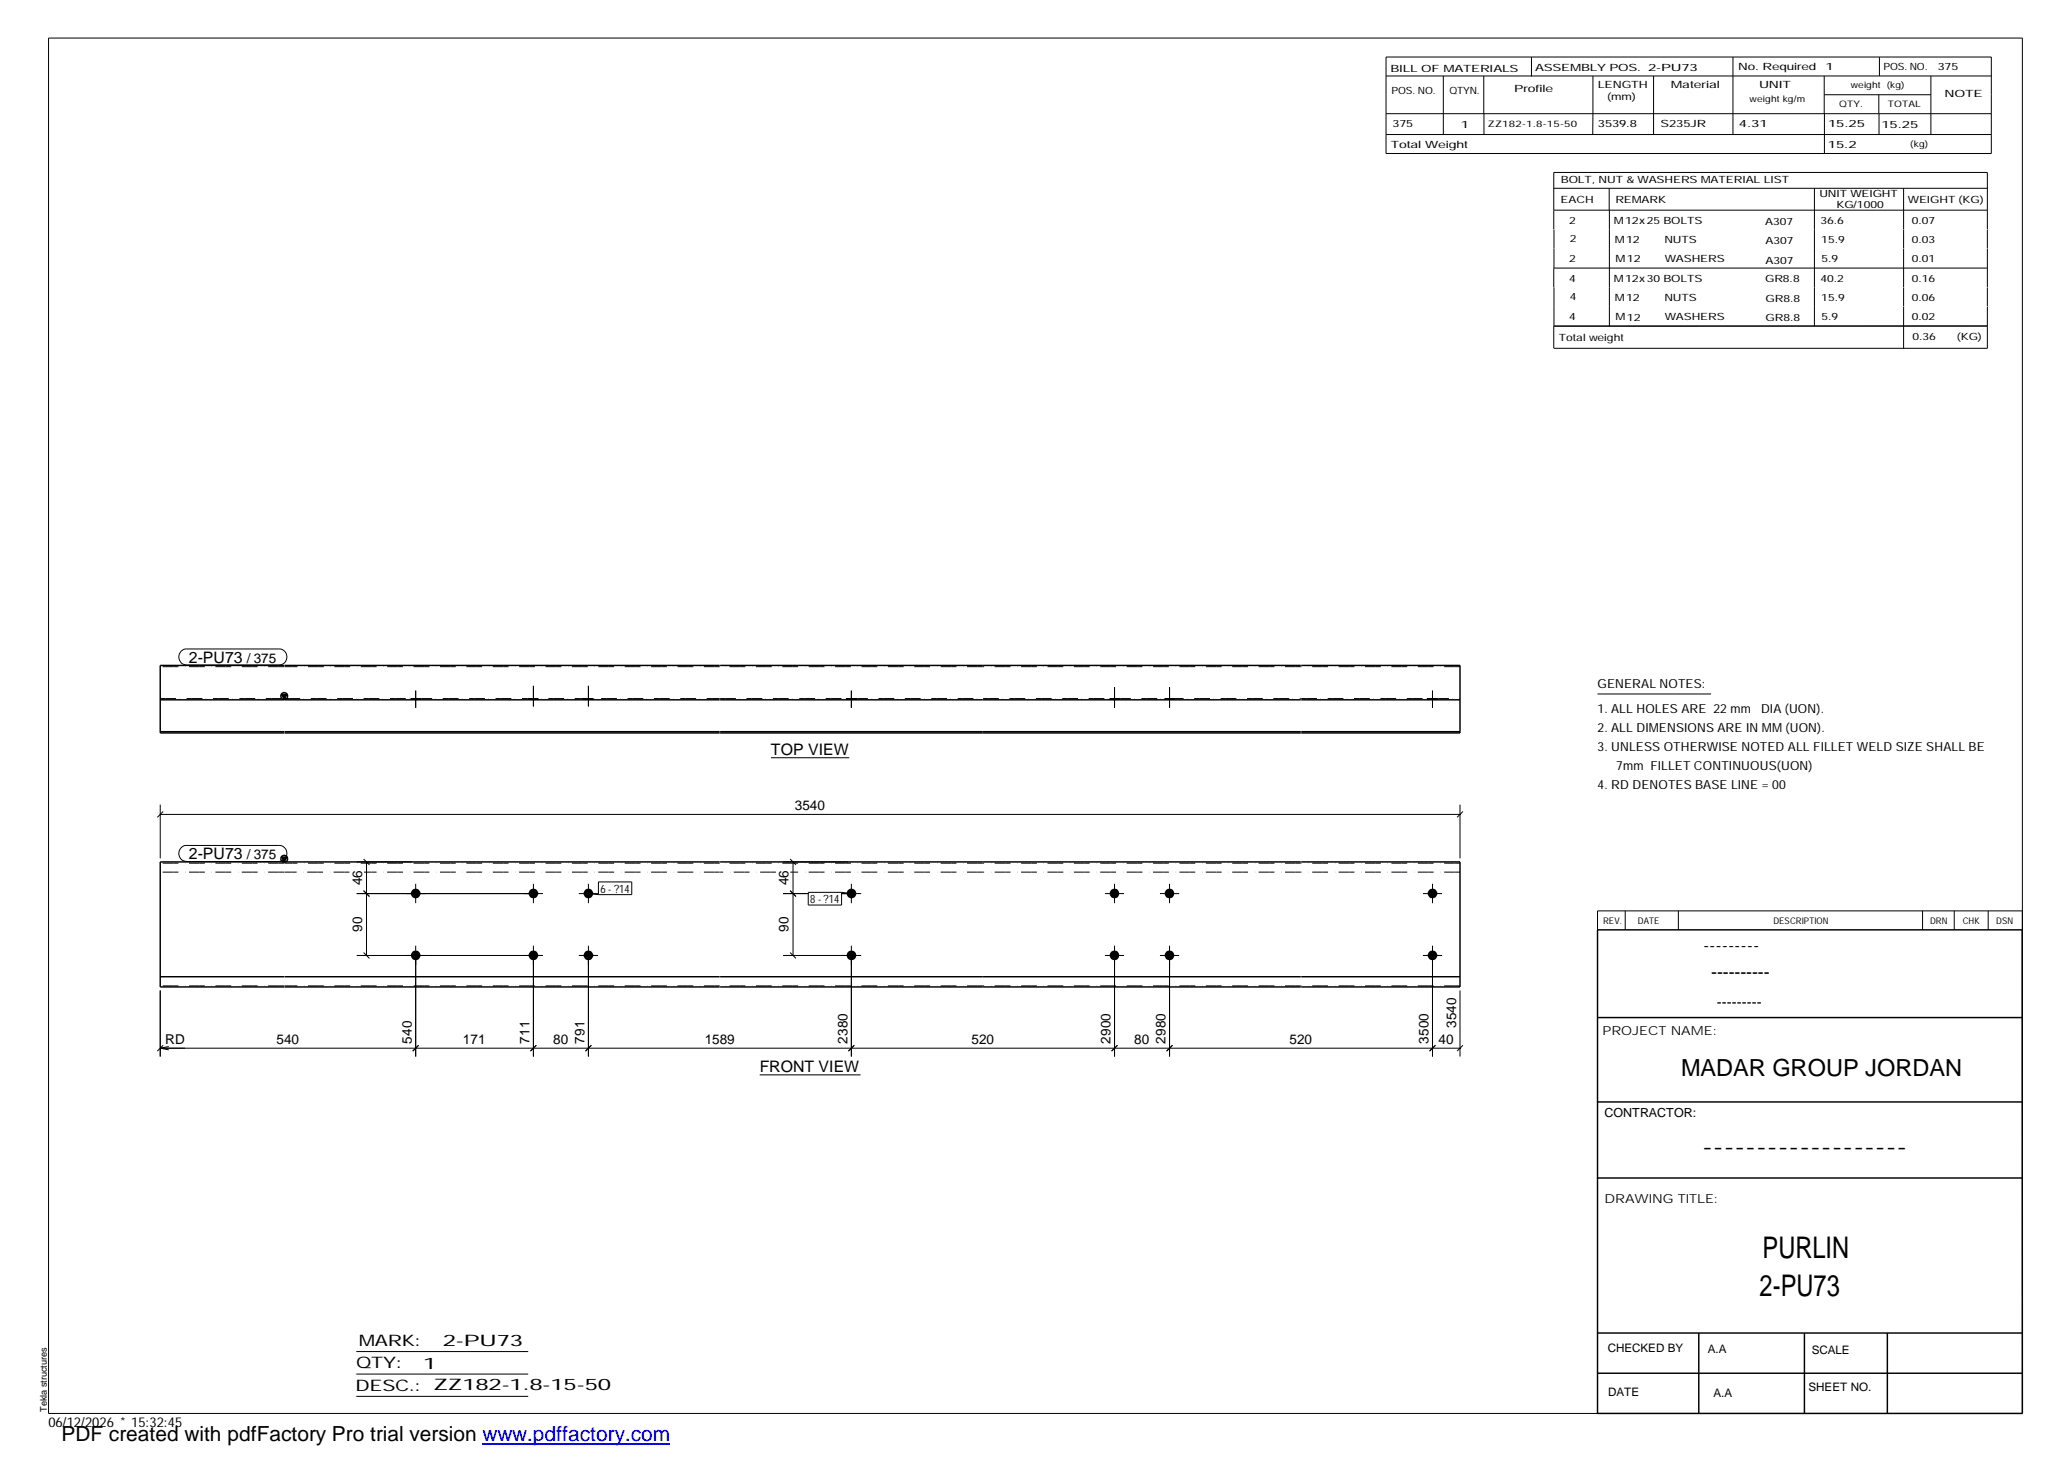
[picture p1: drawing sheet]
<svg xmlns="http://www.w3.org/2000/svg" width="420mm" height="297mm" viewBox="0 0 420 297" stroke-linecap="round" stroke-linejoin="round" font-family="sans-serif">
<g fill="#000">
<path d="M57.2 141.1h1.1l-.6 1zM57.2 174.1h1.1l-.6 1z"/>
<path d="M83.5 141.9h1.9v.3h-1.9z" fill-rule="evenodd"/>
<path d="M83.5 141.9h1.9v.3h-1.9z" fill-rule="evenodd"/>
<path d="M107.4 141.9h1.9v.3h-1.9z" fill-rule="evenodd"/>
<path d="M107.4 141.9h1.9v.3h-1.9z" fill-rule="evenodd"/>
<path d="M118.6 141.9h1.9v.3h-1.9z" fill-rule="evenodd"/>
<path d="M118.6 141.9h1.9v.3h-1.9z" fill-rule="evenodd"/>
<path d="M172 141.9h2v.3h-2z" fill-rule="evenodd"/>
<path d="M172 141.9h2v.3h-2z" fill-rule="evenodd"/>
<path d="M225.5 141.9h1.9v.3h-1.9z" fill-rule="evenodd"/>
<path d="M225.5 141.9h1.9v.3h-1.9z" fill-rule="evenodd"/>
<path d="M236.6 141.9h2v.3h-2z" fill-rule="evenodd"/>
<path d="M236.6 141.9h2v.3h-2z" fill-rule="evenodd"/>
<path d="M290.1 141.9h1.9v.3h-1.9z" fill-rule="evenodd"/>
<path d="M290.1 141.9h1.9v.3h-1.9z" fill-rule="evenodd"/>
<circle cx="84.4" cy="194.1" r=".98"/>
<circle cx="84.4" cy="181.5" r=".97"/>
<circle cx="108.4" cy="194.1" r=".98"/>
<circle cx="108.4" cy="181.5" r=".97"/>
<circle cx="119.5" cy="194.1" r=".98"/>
<circle cx="119.5" cy="181.5" r=".97"/>
<circle cx="173" cy="194.1" r=".98"/>
<circle cx="173" cy="181.5" r=".98"/>
<circle cx="226.4" cy="194.1" r=".98"/>
<circle cx="226.4" cy="181.5" r=".98"/>
<circle cx="237.6" cy="194.1" r=".98"/>
<circle cx="237.6" cy="181.5" r=".98"/>
<circle cx="291" cy="194.1" r=".98"/>
<circle cx="291" cy="181.5" r=".97"/>
</g>
<g fill="none" stroke="#000" stroke-width=".2">
<path d="M9.9 7.7h401v279.5h-401zM281.6 11.6h123v19.6h-123zM281.6 15.4h123M293.2 15.4v11.9M301.5 15.4v7.7M311.1 11.6v3.9M323.6 15.4v11.9M336 15.4v11.9M352.1 11.6v15.7M370.6 15.4v7.7M370.7 19.2h21.6M381.7 19.2v3.9"/>
<path d="M381.8 11.6v3.8M392.3 15.4v11.9M281.6 23.1h123M281.6 27.3h123M301.5 23.1v4.2M315.7 38.3h88.1M326.9 38.3v4.4M368.6 38.3v27.9M370.7 23.1v8.1M381.8 23.1v4.2M386.8 38.3v8.3M315.7 42.7h88.1"/>
<path d="M315.7 46.6v-11.6h88.1v11.6M315.7 54.5v3.9M315.7 54.5h88.1M315.7 46.6v7.9M315.7 58.4v7.8M327 42.7v23.5M386.8 46.6v3.9M386.8 50.6v7.7M386.8 58.4v3.9M403.8 46.6v3.9M403.8 50.6v7.7M403.8 58.4v3.9"/>
<path d="M386.8 62.3v8.5M403.8 62.3v8.5h-88.1M403.8 66.2h-88.1v4.5M36.8 132.3a1.4 1.4 0 0 1 1.2-.4h18.6a1.63 1.63 0 0 1 1.7 1.6 1.63 1.63 0 0 1-1.7 1.6h-18.6a1.65 1.65 0 0 1-1.5-1 1.65 1.65 0 0 1 .3-1.8zM108.4 139.3v4.2M119.5 139.3v4.2M226.4 139.6v4.2M237.6 139.6v4.2M83.5 141.9v.3M84.5 140.3v3.5M85.4 141.9v.3M107.4 141.9v.3"/>
<path d="M109.3 141.9v.3M118.6 141.9v.3M120.5 141.9v.3M156.6 154h16M172 141.9v.3M173 140.3v3.5M174 141.9v.3M225.5 141.9v.3M227.4 141.9v.3M236.6 141.9v.3M238.6 141.9v.3M290.1 141.9v.3"/>
<path d="M291 140.3v3.5M292 141.9v.3M324.6 141h23M32.6 165.5h264M32.6 163.5v10.9M33.1 164.9l-1.1 1.2M36.8 172.2a1.4 1.4 0 0 1 1.2-.4h18.6a1.63 1.63 0 0 1 1.7 1.6 1.63 1.63 0 0 1-1.7 1.6h-18.6a1.65 1.65 0 0 1-1.5-1 1.65 1.65 0 0 1 .3-1.8zM72.5 175.1h11.2M73.9 174.5l1.2 1.2M74.5 175.1v19M84.5 179.6v3.9M108.4 179.6v3.9"/>
<path d="M119.5 179.6v3.9M121.6 179.2h6.8v2.6h-6.8zM159.1 175.1h13.2M160.5 174.5l1.2 1.2M161.1 175.1v19M173 179.6v3.9M226.4 179.6v3.9M237.6 179.6v3.9M291 179.6v3.9M296.6 163.5v10.9M297.2 164.9l-1.2 1.2M72.5 194.1h37.8"/>
<path d="M72.5 181.6h37.8M73.9 193.5l1.2 1.2M73.9 181l1.2 1.1M84.5 192.1v22.6M108.4 192.1v22.6M117.6 194.1h3.9M117.6 181.6h3.9M119.5 192.1v22.6M119.5 181.6l2.1 .2M159.1 194.1h15.9M159.1 181.6h5.2M160.5 193.5l1.2 1.2"/>
<path d="M160.5 181l1.2 1.1M164.2 181.3h6.8v2.6h-6.8zM170.9 181.6h4.1M171 181.3l2 .3M173 192.1v22.6M224.5 194.1h3.9M224.5 181.6h3.9M226.4 192.1v22.6M235.7 194.1h3.9M235.7 181.6h3.9M237.6 192.1v22.6M289.1 194.1h3.9"/>
<path d="M289.1 181.6h3.9M291 192.1v22.6M330.2 185.1v3.8M341 185.1v3.8M390.6 185.1v3.8M397 185.1v3.8M403.9 185.1v3.8M410.9 185.1h-86.3v3.8M32.6 201.2v13.5M32.6 213h264M32.6 213l1.7 .3M33.1 212.4l-1.1 1.2"/>
<path d="M34.3 212.6l-1.7 .4M85 212.4l-1.1 1.2M109 212.4l-1.2 1.2M120.1 212.4l-1.1 1.2M154.3 218.4h20.5M173.6 212.4l-1.2 1.2M227 212.4l-1.2 1.2M238.2 212.4l-1.2 1.2M291.6 212.4l-1.2 1.2M296.6 201.2v13.5M297.2 212.4l-1.2 1.2M72.4 274.6h34.9"/>
<path d="M72.4 279.2h34.9M72.4 283.7h34.9"/>
</g>
<g fill="none" stroke="#000" stroke-width=".3">
<path d="M57.7 135.2h-25.1v13.7h25.1M57.8 135.2h88.4M146.3 135.2h118M264.4 135.2h32.2v13.7h-32.2M32.6 148.7h25.1M32.6 142.2h25.1M57.2 141.1h1.1l-.6 1zM57.8 148.9h88.4M57.8 148.7h88.4M57.8 142.2h88.4M146.3 148.9h118M146.3 148.7h118"/>
<path d="M146.3 142.2h118M264.4 148.7h32.2M264.4 142.2h32.2M57.2 174.1h1.1l-.6 1zM57.7 175.1h-25.1v25.4h25.1M57.8 175.1h88.4M146.3 175.1h118M264.4 175.1h32.2v25.4h-32.2M32.6 198.4h25.1M57.8 198.4h88.4M146.3 198.4h118M264.4 198.4h32.2"/>
<path d="M324.6 188.9h86.2l.1 98.3h-86.3zM57.8 200.5h88.4M146.3 200.5h118M324.6 206.7h86.3M324.6 239.3h86.3M324.6 223.9h86.3M324.6 270.8h86.3M324.6 279h86.3M345.1 270.8v16.4M366.6 270.8v16.4M383.5 270.8v16.4"/>
<circle cx="57.8" cy="141.4" r=".7"/>
<circle cx="57.8" cy="174.5" r=".7"/>
</g>
<g fill="none" stroke="#000" stroke-width=".2" stroke-dasharray="1.1 0 2.1 .7 0 1.4" stroke-linecap="butt">
<path d="M57.7 135.5h-25.1M146.2 135.5h-88.4M199.7 135.5h-53.4M264.3 135.5h-64.6M296.6 135.5h-32.2M32.6 141.9h25.1M57.8 141.9h88.4M146.3 141.9h53.4M199.7 141.9h64.6M264.4 141.9h32.2M57.7 177.2h-25.1M57.7 175.4h-25.1"/>
<path d="M71 177.2h-13.2M146.2 177.2h-72.2M146.2 175.4h-88.4M157.6 177.2h-11.3M199.7 177.2h-39.1M199.7 175.4h-53.4M264.3 177.2h-64.6M264.3 175.4h-64.6M296.6 177.2h-32.2M296.6 175.4h-32.2M57.7 200.3h-25.1M146.2 200.3h-88.4"/>
<path d="M199.7 200.3h-53.4M264.3 200.3h-64.6M296.6 200.3h-32.2"/>
</g>
<path d="M98 293.3h38.2" fill="none" stroke="#00f" stroke-width=".3"/>
<g font-size="6.1">
<text x="358.1" y="255.5">PURLIN</text>
<text x="357.5" y="263.3">2-PU73</text>
</g>
<text font-size="4.8" x="341.5" y="218.6">MADAR GROUP JORDAN</text>
<text font-size="4.2" x="12.5" y="292.7">PDF created with pdfFactory Pro trial version www.pdffactory.com</text>
<g font-size="3.6">
<text x="346.1" y="193.2">---------</text>
<text x="347.7" y="198.6">----------</text>
<text x="345.8" y="234.2">-------------------</text>
</g>
<g font-size="3.2">
<text x="38.4" y="134.7">2-PU73</text>
<text x="156.6" y="153.4">TOP VIEW</text>
<text x="38.4" y="174.6">2-PU73</text>
<text x="154.3" y="217.9">FRONT VIEW</text>
<text x="72.9" y="273.5">MARK:</text>
<text x="90" y="273.5">2-PU73</text>
<text x="72.4" y="278">QTY:</text>
<text x="86" y="278.1">1</text>
<text x="72.2" y="282.6">DESC.:</text>
<text x="88.1" y="282.4">ZZ182-1.8-15-50</text>
</g>
<text font-size="3" x="348.8" y="204.5">---------</text>
<g font-size="2.8">
<text x="50.2" y="134.7">/ 375</text>
<text x="161.5" y="164.5">3540</text>
<text x="50.2" y="174.6">/ 375</text>
<text x="73.6" y="179.9" transform="rotate(-90 73.6 179.9)">46</text>
<text x="160.2" y="179.9" transform="rotate(-90 160.2 179.9)">46</text>
<text x="73.6" y="189.4" transform="rotate(-90 73.6 189.4)">90</text>
<text x="160.2" y="189.4" transform="rotate(-90 160.2 189.4)">90</text>
<text x="295.8" y="208.9" transform="rotate(-90 295.8 208.9)">3540</text>
<text x="33.6" y="212.1">RD</text>
<text x="56.2" y="212">540</text>
<text x="83.7" y="212.1" transform="rotate(-90 83.7 212.1)">540</text>
<text x="94.1" y="212">171</text>
<text x="107.6" y="212.1" transform="rotate(-90 107.6 212.1)">711</text>
<text x="112.4" y="212">80</text>
<text x="118.7" y="212.1" transform="rotate(-90 118.7 212.1)">791</text>
<text x="143.2" y="212">1589</text>
<text x="172.2" y="212.1" transform="rotate(-90 172.2 212.1)">2380</text>
<text x="197.4" y="212">520</text>
<text x="225.6" y="212.1" transform="rotate(-90 225.6 212.1)">2900</text>
<text x="230.5" y="212">80</text>
<text x="236.8" y="212.1" transform="rotate(-90 236.8 212.1)">2980</text>
<text x="262" y="212">520</text>
<text x="290.2" y="212.1" transform="rotate(-90 290.2 212.1)">3500</text>
<text x="292.3" y="212">40</text>
<text x="9.8" y="290">06/12/2026 * 15:32:45</text>
</g>
<g font-size="2.5">
<text x="324.6" y="139.9">GENERAL NOTES:</text>
<text x="324.6" y="148.7">2. ALL DIMENSIONS ARE IN MM (UON).</text>
<text x="324.6" y="144.9">1. ALL HOLES ARE 22 mm</text>
<text x="357.8" y="144.9">DIA (UON).</text>
<text x="324.6" y="152.5">3. UNLESS OTHERWISE NOTED ALL FILLET WELD SIZE SHALL BE</text>
<text x="324.6" y="160.2">4. RD DENOTES BASE LINE = 00</text>
<text x="328.4" y="156.4">7mm FILLET CONTINUOUS(UON)</text>
<text x="325.6" y="210.3">PROJECT NAME:</text>
<text x="326" y="226.9">CONTRACTOR:</text>
<text x="326" y="244.4">DRAWING TITLE:</text>
</g>
<g font-size="2.4">
<text x="326.7" y="274.7">CHECKED BY</text>
<text x="347" y="275">A.A</text>
<text x="368.1" y="275.1">SCALE</text>
<text x="326.7" y="283.6">DATE</text>
<text x="348.1" y="283.9">A.A</text>
<text x="367.5" y="282.6">SHEET NO.</text>
</g>
<g font-size="2.3">
<text x="122" y="181.3">6 - ?14</text>
<text x="164.6" y="183.5">8 - ?14</text>
</g>
<g font-size="2">
<text x="282.5" y="14.6">BILL OF MATERIALS</text>
<text x="311.9" y="14.4">ASSEMBLY POS.</text>
<text x="324.6" y="17.9">LENGTH</text>
<text x="334.9" y="14.4">2-PU73</text>
<text x="339.5" y="17.9">Material</text>
<text x="353.1" y="14.2">No. Required</text>
<text x="357.4" y="17.9">UNIT</text>
<text x="370.9" y="14.2">1</text>
<text x="382.7" y="14.2">POS. NO.</text>
<text x="393.7" y="14.3">375</text>
<text x="282.7" y="19.1">POS. NO.</text>
<text x="294.5" y="19">QTYN.</text>
<text x="307.6" y="18.7">Profile</text>
<text x="326.5" y="20.4">(mm)</text>
<text x="395.1" y="19.6">NOTE</text>
<text x="282.9" y="25.8">375</text>
<text x="296.8" y="26">1</text>
<text x="324.7" y="25.9">3539.8</text>
<text x="337.4" y="25.9">S235JR</text>
<text x="353.3" y="25.9">4.31</text>
<text x="371.4" y="25.9">15.25</text>
<text x="382.3" y="25.9">15.25</text>
<text x="282.6" y="30.1">Total Weight</text>
<text x="371.4" y="30">15.2</text>
<text x="317.1" y="41.3">EACH</text>
<text x="317.1" y="37.2">BOLT, NUT &amp; WASHERS MATERIAL LIST</text>
<text x="328.2" y="41.3">REMARK</text>
<text x="369.7" y="40.1">UNIT WEIGHT</text>
<text x="387.6" y="41.2">WEIGHT (KG)</text>
<text x="318.8" y="45.4">2</text>
<text x="327.9" y="45.6">M12x25 BOLTS</text>
<text x="358.6" y="45.6">A307</text>
<text x="369.9" y="45.5">36.6</text>
<text x="373.1" y="42.2">KG/1000</text>
<text x="388.4" y="45.5">0.07</text>
<text x="318.8" y="53.3">2</text>
<text x="318.9" y="49.2">2</text>
<text x="328.1" y="49.3">M12</text>
<text x="328.3" y="53.3">M12</text>
<text x="338.2" y="49.4">NUTS</text>
<text x="338.2" y="53.3">WASHERS</text>
<text x="358.7" y="49.6">A307</text>
<text x="358.7" y="53.5">A307</text>
<text x="370" y="49.3">15.9</text>
<text x="370.1" y="53.2">5.9</text>
<text x="388.4" y="49.4">0.03</text>
<text x="388.4" y="53.3">0.01</text>
<text x="318.8" y="57.2">4</text>
<text x="327.9" y="57.3">M12x30 BOLTS</text>
<text x="358.6" y="57.4">GR8.8</text>
<text x="369.9" y="57.3">40.2</text>
<text x="388.4" y="57.2">0.16</text>
<text x="318.8" y="65.1">4</text>
<text x="318.9" y="61">4</text>
<text x="328.1" y="61.2">M12</text>
<text x="328.3" y="65.1">M12</text>
<text x="338.2" y="61.2">NUTS</text>
<text x="338.2" y="65.1">WASHERS</text>
<text x="358.7" y="61.4">GR8.8</text>
<text x="358.7" y="65.3">GR8.8</text>
<text x="370" y="61.1">15.9</text>
<text x="370.1" y="65">5.9</text>
<text x="388.4" y="61.2">0.06</text>
<text x="388.4" y="65.1">0.02</text>
<text x="316.7" y="69.3">Total weight</text>
<text x="388.6" y="69.1">0.36</text>
<text x="397.6" y="69">(KG)</text>
</g>
<g font-size="1.9">
<text x="325.7" y="187.8">REV.</text>
<text x="332.8" y="187.6">DATE</text>
<text x="360.3" y="187.7">DESCRIPTION</text>
<text x="392.1" y="187.6">DRN</text>
<text x="398.8" y="187.6">CHK</text>
<text x="405.6" y="187.7">DSN</text>
<text x="9.5" y="286.8" transform="rotate(-90 9.5 286.8)">Tekla structures</text>
</g>
<g font-size="1.8">
<text x="376" y="17.9">weight (kg)</text>
<text x="355.5" y="20.7">weight kg/m</text>
<text x="373.6" y="21.7">QTY.</text>
<text x="383.5" y="21.8">TOTAL</text>
<text x="302.3" y="25.9">ZZ182-1.8-15-50</text>
<text x="388.1" y="29.8">(kg)</text>
</g>
</svg>
